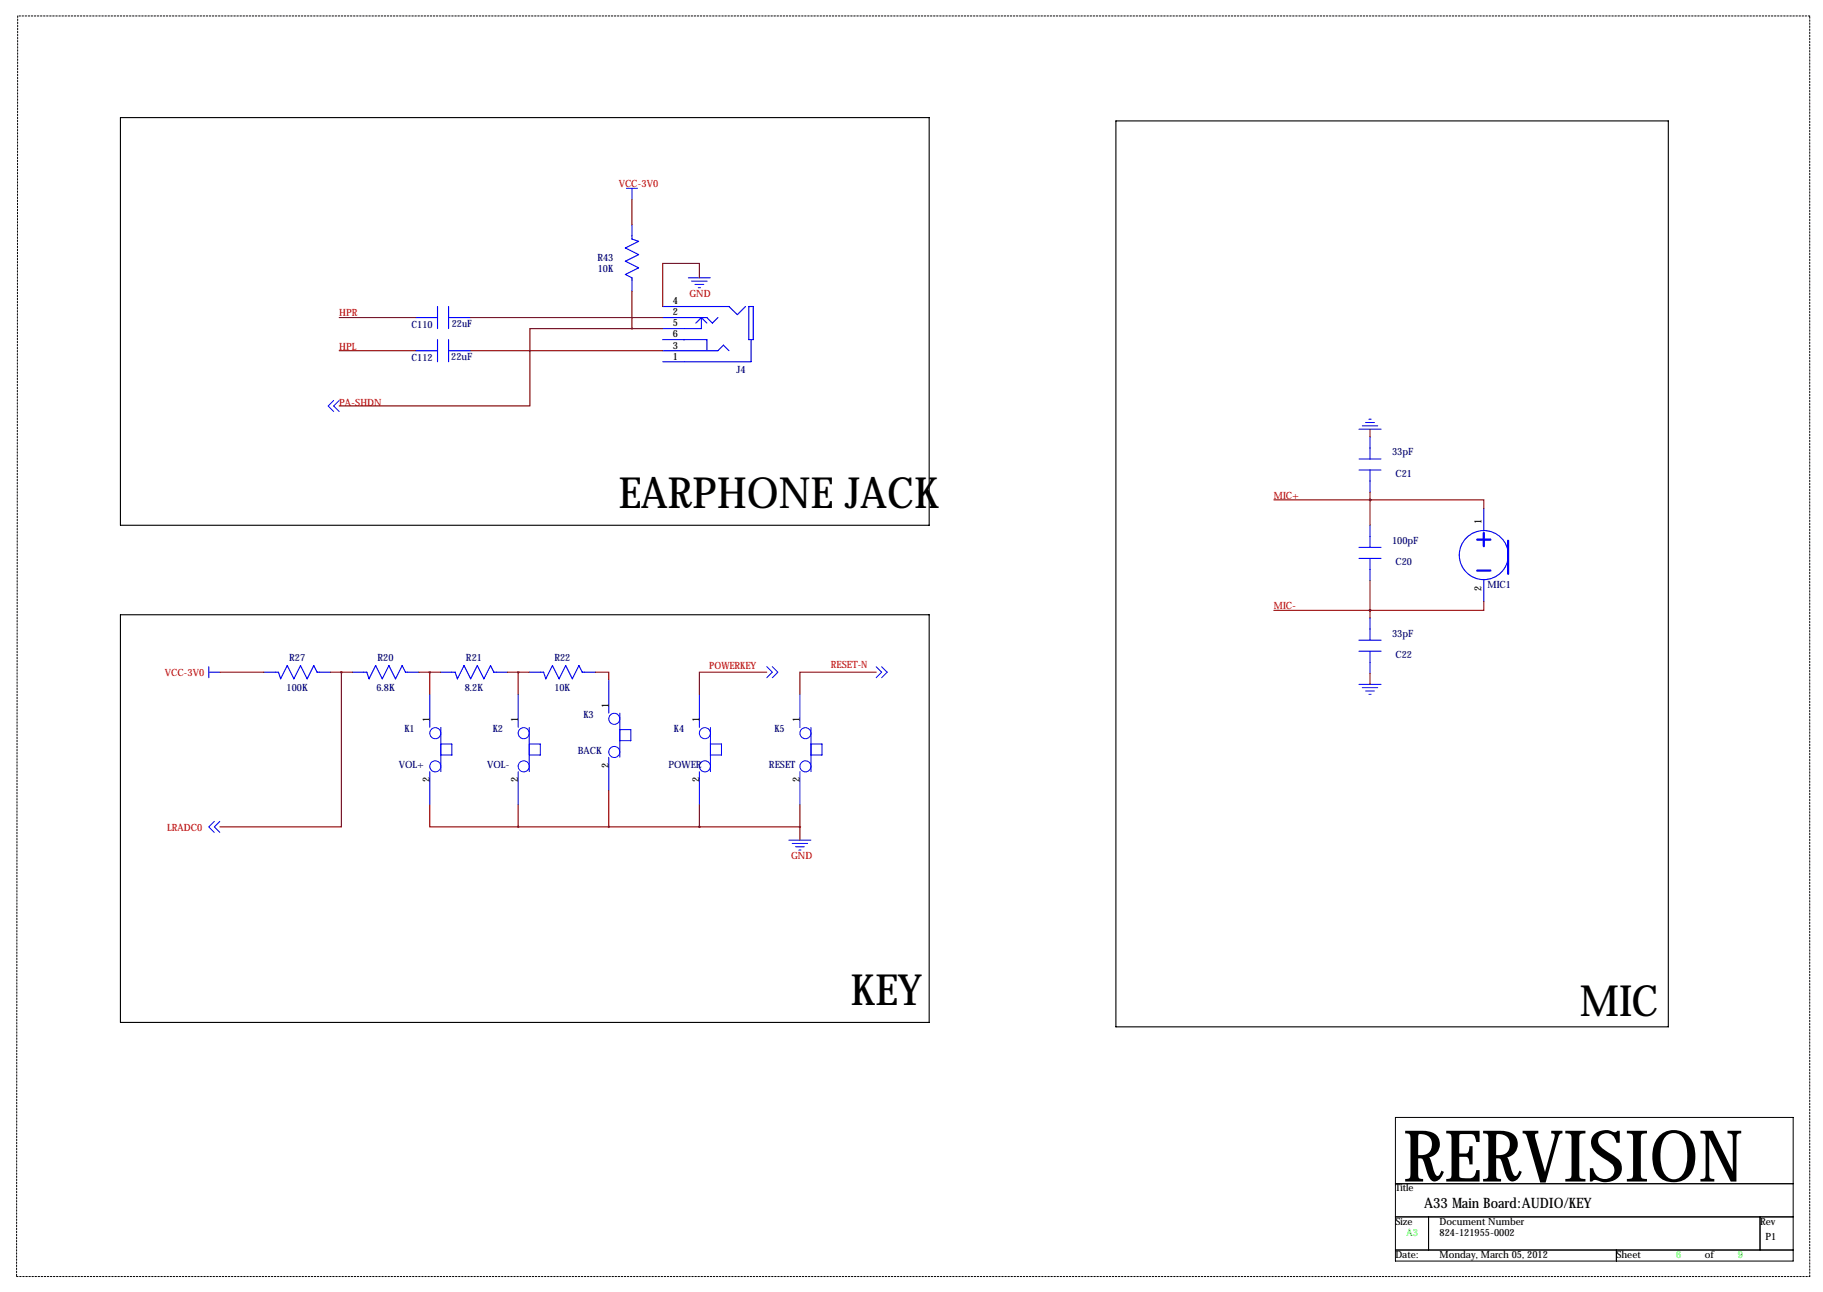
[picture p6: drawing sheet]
<svg xmlns="http://www.w3.org/2000/svg" width="419mm" height="297mm" viewBox="0 0 419 297" stroke-linecap="round" stroke-linejoin="round" font-family="sans-serif">
<path d="M320.8 256.9h91.4v33h-91.4zM320.8 272.1h91.4M320.8 279.8h91.4M328.4 279.8v7.6M404.6 279.8v7.6M320.8 287.4h91.4M371.6 287.4v2.5" fill="none" stroke="#000" stroke-width=".23"/>
<path d="M4.1 3.7l-.3 289.8M416.1 3.7h-412M3.8 293.5h412.3M416.1 293.5v-289.8" fill="none" stroke="#000" stroke-width=".23" stroke-dasharray=".4 .4"/>
<path d="M27.7 27h185.9v93.8h-185.9zM256.5 27.8h127v208.3h-127zM27.7 141.3h185.9v93.8h-185.9z" fill="none" stroke="#000" stroke-width=".25"/>
<g fill="none" stroke="#00f" stroke-width=".25">
<path d="M145.3 51.7v3.3l1.5 .5-3 1.5 3 1.5-3 1.6 3 1.5-3 1.5 1.5 .8v3M95.5 73h5.1M100.6 70.5v5.1M100.6 78.1v5.1M103.1 73h5.1M103.1 70.5v5.1M103.1 78.1v5.1M152.3 70.5h15.3l1.9 1.9 1.9-1.9M152.3 78.1h10.2v2.5M152.3 73h10.2l1.3 1.3 1.2-1.3M161.2 73v2.6h-8.9M161.2 73l1.3 1.3"/>
<path d="M161.2 73l-1.2 1.3M172.2 70.5h1v7.6h-1zM172.7 78.1v5.1h-20.4M95.5 80.6h5.1M103.1 80.6h5.1M152.3 80.6h12.7l1.3-1.2 1.3 1.2M312.4 105.5h5.1M312.4 108.1h5.1M315 100.4v5.1M315 108.1v5M341.1 117v5M312.4 125.8h5.1"/>
<path d="M312.4 128.4h5.1M315 120.8v5M315 128.4v5.1M341.1 133.2v5.1M60.7 154.5h3.3l.5 1.6 1.5-3.1 1.6 3.1 1.5-3.1 1.5 3.1 1.5-3.1 .8 1.5h3M81 154.5h3.3l.5 1.6 1.6-3.1 1.5 3.1 1.5-3.1 1.5 3.1 1.6-3.1 .7 1.5h3.1M101.3 154.5h3.3l.6 1.6 1.5-3.1 1.5 3.1 1.5-3.1 1.6 3.1 1.5-3.1 .7 1.5h3.1M121.7 154.5h3.3l.5 1.6 1.5-3.1 1.5 3.1 1.5-3.1 1.6 3.1 1.5-3.1 .8 1.5h3M312.4 147.2h5.1M312.4 149.7h5.1M315 142.1v5.1M315 149.7v5.1"/>
<circle cx="341.1" cy="127.6" r="5.6"/>
</g>
<path d="M339.6 124.1h3M339.6 131.2h3M341.1 122.5v3.1M346.7 124.3v7.6" fill="none" stroke="#00f" stroke-width=".51"/>
<g fill="none" stroke="#00f" stroke-width=".23">
<path d="M144 43.3h2.6M145.3 43.3v2.5M158.2 63.9h5.1M159 64.6h3.6M159.8 65.4h2M160.5 66.2h.5M76.7 92.1l-1.3 1.2 1.3 1.3M78 92.1l-1.3 1.2 1.3 1.3M312.4 98.7h5.1M313.2 97.9h3.5M313.9 97.1h2.1M314.7 96.4h.5"/>
<path d="M48 154.5h2.5M48 153.3v2.5M98.8 159.6v7.6M119.1 159.6v7.6M140 156.3v7.6M160.8 159.6v7.6M176.3 153.3l1.2 1.2-1.2 1.3M177.5 153.3l1.3 1.2-1.3 1.3M183.9 159.6v7.6M201.4 153.3l1.3 1.2-1.3 1.3M202.7 153.3l1.3 1.2-1.3 1.3M312.4 157.3h5.1"/>
<path d="M313.2 158.1h3.5M313.9 158.9h2.1M314.7 159.6h.5M98.8 177.4v7.6M101.3 167.2v10.2M101.3 171.1h2.6v2.5h-2.6M119.1 177.4v7.6M121.7 171.1h2.5v2.5h-2.5M121.7 167.2v10.2M140 174.1v7.6M142.5 163.9v10.2M142.5 167.8h2.5v2.5h-2.5"/>
<path d="M160.8 177.4v7.6M163.3 171.1h2.6v2.5h-2.6M163.3 167.2v10.2M183.9 177.4v7.6M186.4 171.1h2.6v2.5h-2.6M186.4 167.2v10.2M49.3 188.8l-1.3 1.3 1.3 1.3M50.5 188.8l-1.2 1.3 1.2 1.3M181.4 193.2h5M182.1 193.9h3.6M182.9 194.7h2M183.6 195.4h.5"/>
<circle cx="100.1" cy="168.6" r="1.27"/>
<circle cx="100.1" cy="176.2" r="1.27"/>
<circle cx="120.4" cy="168.6" r="1.27"/>
<circle cx="120.4" cy="176.2" r="1.27"/>
<circle cx="141.2" cy="172.9" r="1.27"/>
<circle cx="141.2" cy="165.3" r="1.27"/>
<circle cx="162.1" cy="168.6" r="1.27"/>
<circle cx="162.1" cy="176.2" r="1.27"/>
<circle cx="185.2" cy="168.6" r="1.27"/>
<circle cx="185.2" cy="176.2" r="1.27"/>
</g>
<g fill="none" stroke="#800000" stroke-width=".25">
<path d="M145.3 45.8v5.9M78 73h17.5M108.2 73h44.1M145.3 75.6h-23.5v17.7h-43.8M145.3 66.9v8.7M145.3 75.6h7M160.8 63.9v-3.3h-8.5v9.9M78 80.6h17.5M108.2 80.6h44.1M315 98.7v1.7M292.9 114.9h22.1M315 114.9h26.1v2.1"/>
<path d="M315 114.9h.1M315 113.1v7.7M315 133.5v8.6M341.1 138.3v2h-26.1M50.5 154.5h10.2M75.9 154.5h5.1M78.5 154.5v35.6h-28M96.3 154.5h5M98.8 154.5v5.1M116.6 154.5h5.1M119.1 154.5v5.1M136.9 154.5h3.1v1.8"/>
<path d="M176.3 154.5h-15.5v5.1M201.4 154.5h-17.5v5.1M292.9 140.3h22.1M315 140.3h.1M315 154.8v2.5M98.8 185v5.1h20.3M119.1 185v5.1M119.1 190.1h64.8M140 181.7v8.4M160.8 185v5.1M183.9 185v8.2"/>
</g>
<path d="M139.9 190.1a.05 .05 0 0 0 .1 0 .05 .05 0 0 0-.1 0zM314.9 114.9a.05 .05 0 0 0 .1 0 .05 .05 0 0 0-.1 0zM314.9 140.3a.05 .05 0 0 0 .1 0 .05 .05 0 0 0-.1 0zM314.9 114.9a.05 .05 0 0 0 .1 0 .05 .05 0 0 0-.1 0zM314.9 140.3a.05 .05 0 0 0 .1 0 .05 .05 0 0 0-.1 0z" fill="#800000" stroke="#800000" stroke-width=".51"/>
<text font-size="16.5" x="322.6" y="271.6">RERVISION</text>
<g font-size="9.9">
<text x="142.2" y="116.7">EARPHONE JACK</text>
<text x="195.6" y="231">KEY</text>
<text x="363.2" y="233.5">MIC</text>
</g>
<text font-size="3.3" x="327.4" y="277.7">A33 Main Board:AUDIO/KEY</text>
<g font-size="2.3" fill="#f00">
<text x="142.2" y="43">VCC-3V0</text>
<text x="158.5" y="68.2">GND</text>
<text x="78" y="72.8">HPR</text>
<text x="78" y="80.4">HPL</text>
<text x="78" y="93.3">PA-SHDN</text>
<text x="292.9" y="114.7">MIC+</text>
<text x="292.9" y="140.1">MIC-</text>
<text x="37.9" y="155.3">VCC-3V0</text>
<text x="163.1" y="153.9">POWERKEY</text>
<text x="191" y="153.6">RESET-N</text>
<text x="38.4" y="191.1">LRADC0</text>
<text x="181.9" y="197.5">GND</text>
</g>
<g font-size="2.3" fill="#000080">
<text x="137.3" y="60">R43</text>
<text x="137.4" y="62.6">10K</text>
<text x="94.6" y="75.3">C110</text>
<text x="103.9" y="75.1">22uF</text>
<text x="94.6" y="82.9">C112</text>
<text x="103.7" y="82.8">22uF</text>
<text x="169.3" y="85.8">J4</text>
<text x="320" y="104.7">33pF</text>
<text x="320.8" y="109.6">C21</text>
<text x="320" y="125">100pF</text>
<text x="320.8" y="129.9">C20</text>
<text x="342" y="135.2">MIC1</text>
<text x="320" y="146.3">33pF</text>
<text x="66.5" y="152">R27</text>
<text x="86.8" y="152">R20</text>
<text x="107.1" y="152">R21</text>
<text x="127.4" y="152">R22</text>
<text x="320.8" y="151.2">C22</text>
<text x="65.9" y="158.8">100K</text>
<text x="86.5" y="158.8">6.8K</text>
<text x="106.9" y="158.8">8.2K</text>
<text x="127.4" y="158.8">10K</text>
<text x="134.1" y="165">K3</text>
<text x="93" y="168.3">K1</text>
<text x="113.3" y="168.3">K2</text>
<text x="132.8" y="173.3">BACK</text>
<text x="154.9" y="168.3">K4</text>
<text x="178.1" y="168.3">K5</text>
<text x="91.7" y="176.6">VOL+</text>
<text x="112" y="176.6">VOL-</text>
<text x="153.7" y="176.6">POWER</text>
<text x="176.8" y="176.6">RESET</text>
</g>
<g font-size="2.3">
<text x="154.7" y="70">4</text>
<text x="154.7" y="75">5</text>
<text x="154.7" y="72.5">2</text>
<text x="154.7" y="77.6">6</text>
<text x="154.7" y="82.7">1</text>
<text x="154.7" y="80.1">3</text>
<text x="340.6" y="120.5" transform="rotate(-90 340.6 120.5)">1</text>
<text x="340.6" y="135.9" transform="rotate(-90 340.6 135.9)">2</text>
<text x="98.8" y="166" transform="rotate(-90 98.8 166)">1</text>
<text x="119.1" y="166" transform="rotate(-90 119.1 166)">1</text>
<text x="140" y="162.7" transform="rotate(-90 140 162.7)">1</text>
<text x="160.8" y="166" transform="rotate(-90 160.8 166)">1</text>
<text x="183.9" y="166" transform="rotate(-90 183.9 166)">1</text>
<text x="98.8" y="179.9" transform="rotate(-90 98.8 179.9)">2</text>
<text x="119.1" y="179.9" transform="rotate(-90 119.1 179.9)">2</text>
<text x="140" y="176.6" transform="rotate(-90 140 176.6)">2</text>
<text x="160.8" y="179.9" transform="rotate(-90 160.8 179.9)">2</text>
<text x="183.9" y="179.9" transform="rotate(-90 183.9 179.9)">2</text>
<text x="320.8" y="273.9">Title</text>
<text x="320.8" y="281.5">Size</text>
<text x="331" y="281.5">Document Number</text>
<text x="404.6" y="281.5">Rev</text>
<text x="331" y="284.1">824-121955-0002</text>
<text x="405.9" y="285.1">P1</text>
<text x="320.8" y="289.2">Date:</text>
<text x="331" y="289.2">Monday, March 05, 2012</text>
<text x="371.6" y="289.2">Sheet</text>
<text x="391.9" y="289.2">of</text>
</g>
<g font-size="2.3" fill="#0f0">
<text x="323.3" y="284.1">A3</text>
<text x="385.3" y="289.2">6</text>
<text x="399.5" y="289.2">9</text>
</g>
</svg>
